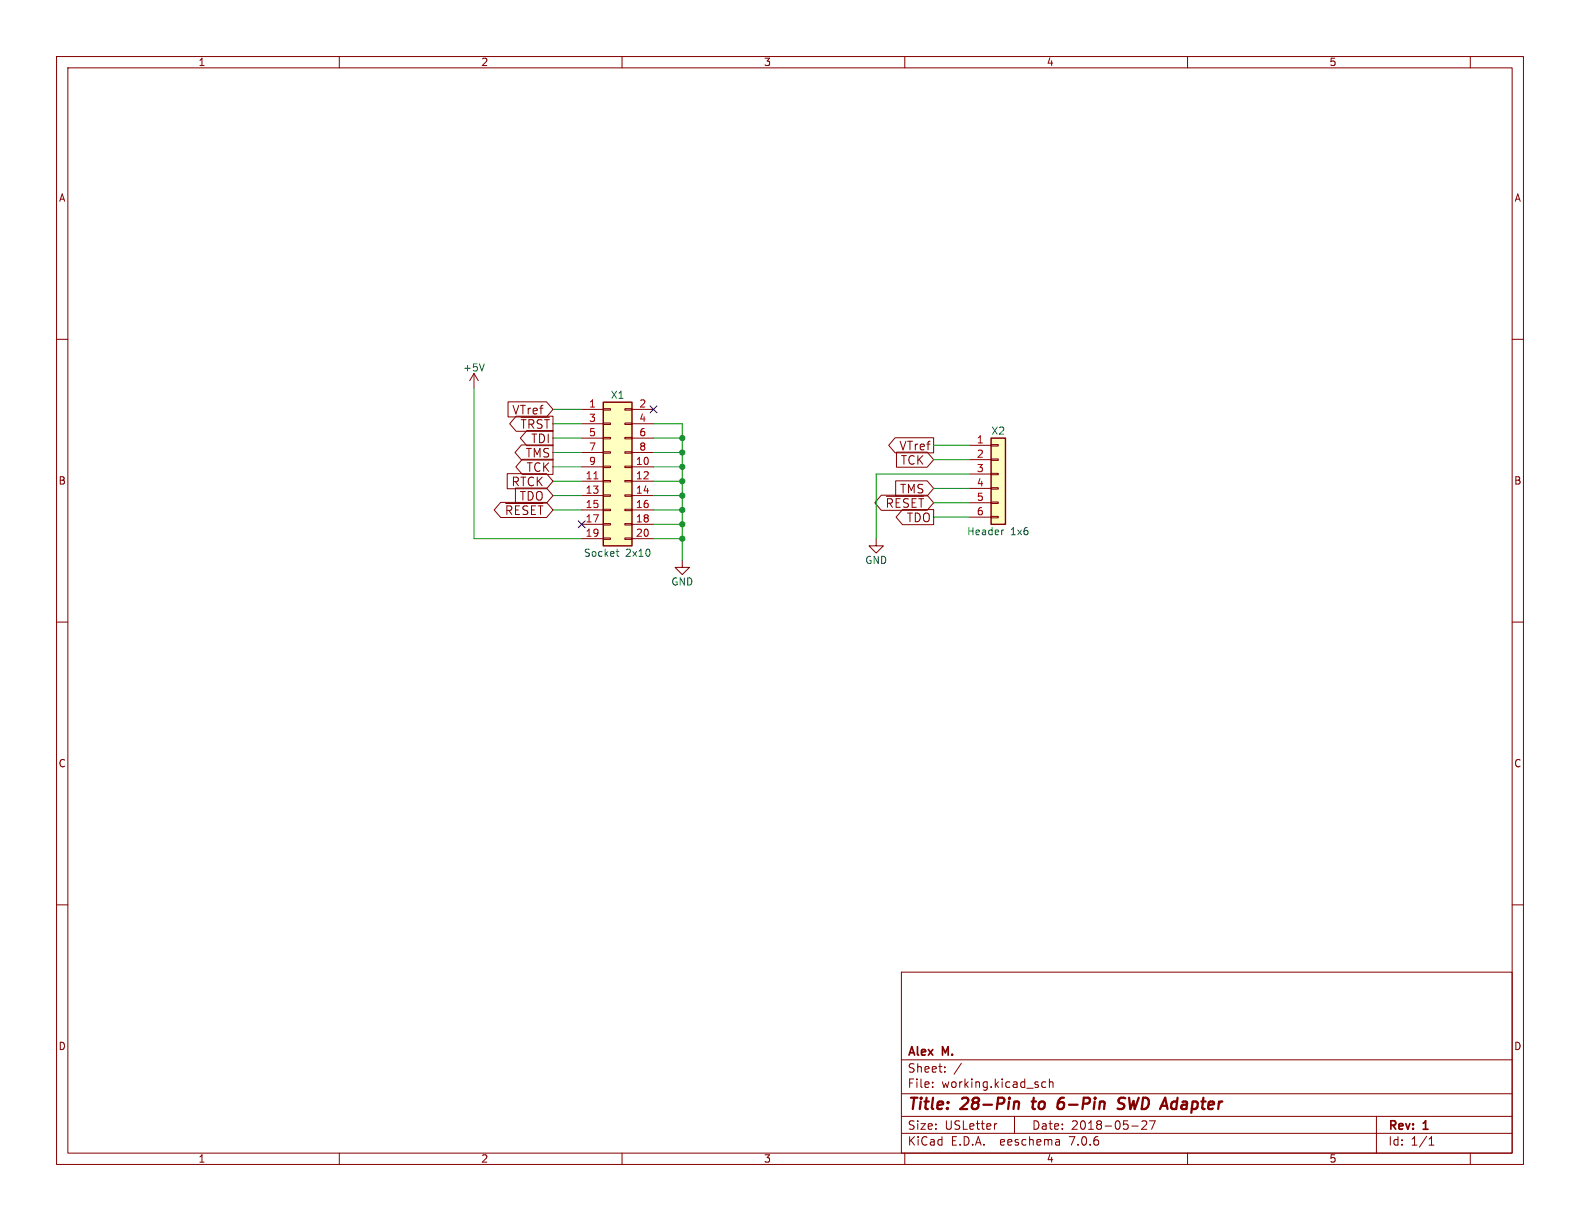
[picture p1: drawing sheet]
(kicad_sch (version 20230121) (generator eeschema)

 (paper "USLetter")

 (title_block
  (title "28-Pin to 6-Pin SWD Adapter")
  (date "2018-05-27")
  (rev "1")
  (company "Alex M."))

 (lib_symbols
  (symbol "Adapter_JTAG20PinTo6Pin-rescue:Conn_01x06-conn" (pin_names (offset 1.016) hide) (in_bom yes) (on_board yes)
   (property "Reference" "J" (at 0 7.62 0) (effects (font (size 1.27 1.27))))
   (property "Value" "conn:Conn_01x06" (at 0 -10.16 0) (effects (font (size 1.27 1.27))))
   (property "Footprint" "" (at 0 0 0) (effects (font (size 1.27 1.27)) hide))
   (property "Datasheet" "" (at 0 0 0) (effects (font (size 1.27 1.27)) hide))
   (symbol "Conn_01x06-conn_1_1"
    (rectangle (start -1.27 -7.493) (end 0 -7.747) (stroke (width 0.1524) (type solid)) (fill (type none)))
    (rectangle (start -1.27 -4.953) (end 0 -5.207) (stroke (width 0.1524) (type solid)) (fill (type none)))
    (rectangle (start -1.27 -2.413) (end 0 -2.667) (stroke (width 0.1524) (type solid)) (fill (type none)))
    (rectangle (start -1.27 0.127) (end 0 -0.127) (stroke (width 0.1524) (type solid)) (fill (type none)))
    (rectangle (start -1.27 2.667) (end 0 2.413) (stroke (width 0.1524) (type solid)) (fill (type none)))
    (rectangle (start -1.27 5.207) (end 0 4.953) (stroke (width 0.1524) (type solid)) (fill (type none)))
    (rectangle (start -1.27 6.35) (end 1.27 -8.89) (stroke (width 0.254) (type solid)) (fill (type background)))
    (pin passive line (at -5.08 5.08 0) (length 3.81) (name "Pin_1" (effects (font (size 1.27 1.27)))) (number "1" (effects (font (size 1.27 1.27)))))
    (pin passive line (at -5.08 2.54 0) (length 3.81) (name "Pin_2" (effects (font (size 1.27 1.27)))) (number "2" (effects (font (size 1.27 1.27)))))
    (pin passive line (at -5.08 0 0) (length 3.81) (name "Pin_3" (effects (font (size 1.27 1.27)))) (number "3" (effects (font (size 1.27 1.27)))))
    (pin passive line (at -5.08 -2.54 0) (length 3.81) (name "Pin_4" (effects (font (size 1.27 1.27)))) (number "4" (effects (font (size 1.27 1.27)))))
    (pin passive line (at -5.08 -5.08 0) (length 3.81) (name "Pin_5" (effects (font (size 1.27 1.27)))) (number "5" (effects (font (size 1.27 1.27)))))
    (pin passive line (at -5.08 -7.62 0) (length 3.81) (name "Pin_6" (effects (font (size 1.27 1.27)))) (number "6" (effects (font (size 1.27 1.27)))))))
  (symbol "Adapter_JTAG20PinTo6Pin-rescue:Conn_02x10_Odd_Even-conn" (pin_names (offset 1.016) hide) (in_bom yes) (on_board yes)
   (property "Reference" "J" (at 1.27 12.7 0) (effects (font (size 1.27 1.27))))
   (property "Value" "conn:Conn_02x10_Odd_Even" (at 1.27 -15.24 0) (effects (font (size 1.27 1.27))))
   (property "Footprint" "" (at 0 0 0) (effects (font (size 1.27 1.27)) hide))
   (property "Datasheet" "" (at 0 0 0) (effects (font (size 1.27 1.27)) hide))
   (symbol "Conn_02x10_Odd_Even-conn_1_1"
    (rectangle (start -1.27 -12.573) (end 0 -12.827) (stroke (width 0.1524) (type solid)) (fill (type none)))
    (rectangle (start -1.27 -10.033) (end 0 -10.287) (stroke (width 0.1524) (type solid)) (fill (type none)))
    (rectangle (start -1.27 -7.493) (end 0 -7.747) (stroke (width 0.1524) (type solid)) (fill (type none)))
    (rectangle (start -1.27 -4.953) (end 0 -5.207) (stroke (width 0.1524) (type solid)) (fill (type none)))
    (rectangle (start -1.27 -2.413) (end 0 -2.667) (stroke (width 0.1524) (type solid)) (fill (type none)))
    (rectangle (start -1.27 0.127) (end 0 -0.127) (stroke (width 0.1524) (type solid)) (fill (type none)))
    (rectangle (start -1.27 2.667) (end 0 2.413) (stroke (width 0.1524) (type solid)) (fill (type none)))
    (rectangle (start -1.27 5.207) (end 0 4.953) (stroke (width 0.1524) (type solid)) (fill (type none)))
    (rectangle (start -1.27 7.747) (end 0 7.493) (stroke (width 0.1524) (type solid)) (fill (type none)))
    (rectangle (start -1.27 10.287) (end 0 10.033) (stroke (width 0.1524) (type solid)) (fill (type none)))
    (rectangle (start -1.27 11.43) (end 3.81 -13.97) (stroke (width 0.254) (type solid)) (fill (type background)))
    (rectangle (start 3.81 -12.573) (end 2.54 -12.827) (stroke (width 0.1524) (type solid)) (fill (type none)))
    (rectangle (start 3.81 -10.033) (end 2.54 -10.287) (stroke (width 0.1524) (type solid)) (fill (type none)))
    (rectangle (start 3.81 -7.493) (end 2.54 -7.747) (stroke (width 0.1524) (type solid)) (fill (type none)))
    (rectangle (start 3.81 -4.953) (end 2.54 -5.207) (stroke (width 0.1524) (type solid)) (fill (type none)))
    (rectangle (start 3.81 -2.413) (end 2.54 -2.667) (stroke (width 0.1524) (type solid)) (fill (type none)))
    (rectangle (start 3.81 0.127) (end 2.54 -0.127) (stroke (width 0.1524) (type solid)) (fill (type none)))
    (rectangle (start 3.81 2.667) (end 2.54 2.413) (stroke (width 0.1524) (type solid)) (fill (type none)))
    (rectangle (start 3.81 5.207) (end 2.54 4.953) (stroke (width 0.1524) (type solid)) (fill (type none)))
    (rectangle (start 3.81 7.747) (end 2.54 7.493) (stroke (width 0.1524) (type solid)) (fill (type none)))
    (rectangle (start 3.81 10.287) (end 2.54 10.033) (stroke (width 0.1524) (type solid)) (fill (type none)))
    (pin passive line (at -5.08 10.16 0) (length 3.81) (name "Pin_1" (effects (font (size 1.27 1.27)))) (number "1" (effects (font (size 1.27 1.27)))))
    (pin passive line (at 7.62 0 180) (length 3.81) (name "Pin_10" (effects (font (size 1.27 1.27)))) (number "10" (effects (font (size 1.27 1.27)))))
    (pin passive line (at -5.08 -2.54 0) (length 3.81) (name "Pin_11" (effects (font (size 1.27 1.27)))) (number "11" (effects (font (size 1.27 1.27)))))
    (pin passive line (at 7.62 -2.54 180) (length 3.81) (name "Pin_12" (effects (font (size 1.27 1.27)))) (number "12" (effects (font (size 1.27 1.27)))))
    (pin passive line (at -5.08 -5.08 0) (length 3.81) (name "Pin_13" (effects (font (size 1.27 1.27)))) (number "13" (effects (font (size 1.27 1.27)))))
    (pin passive line (at 7.62 -5.08 180) (length 3.81) (name "Pin_14" (effects (font (size 1.27 1.27)))) (number "14" (effects (font (size 1.27 1.27)))))
    (pin passive line (at -5.08 -7.62 0) (length 3.81) (name "Pin_15" (effects (font (size 1.27 1.27)))) (number "15" (effects (font (size 1.27 1.27)))))
    (pin passive line (at 7.62 -7.62 180) (length 3.81) (name "Pin_16" (effects (font (size 1.27 1.27)))) (number "16" (effects (font (size 1.27 1.27)))))
    (pin passive line (at -5.08 -10.16 0) (length 3.81) (name "Pin_17" (effects (font (size 1.27 1.27)))) (number "17" (effects (font (size 1.27 1.27)))))
    (pin passive line (at 7.62 -10.16 180) (length 3.81) (name "Pin_18" (effects (font (size 1.27 1.27)))) (number "18" (effects (font (size 1.27 1.27)))))
    (pin passive line (at -5.08 -12.7 0) (length 3.81) (name "Pin_19" (effects (font (size 1.27 1.27)))) (number "19" (effects (font (size 1.27 1.27)))))
    (pin passive line (at 7.62 10.16 180) (length 3.81) (name "Pin_2" (effects (font (size 1.27 1.27)))) (number "2" (effects (font (size 1.27 1.27)))))
    (pin passive line (at 7.62 -12.7 180) (length 3.81) (name "Pin_20" (effects (font (size 1.27 1.27)))) (number "20" (effects (font (size 1.27 1.27)))))
    (pin passive line (at -5.08 7.62 0) (length 3.81) (name "Pin_3" (effects (font (size 1.27 1.27)))) (number "3" (effects (font (size 1.27 1.27)))))
    (pin passive line (at 7.62 7.62 180) (length 3.81) (name "Pin_4" (effects (font (size 1.27 1.27)))) (number "4" (effects (font (size 1.27 1.27)))))
    (pin passive line (at -5.08 5.08 0) (length 3.81) (name "Pin_5" (effects (font (size 1.27 1.27)))) (number "5" (effects (font (size 1.27 1.27)))))
    (pin passive line (at 7.62 5.08 180) (length 3.81) (name "Pin_6" (effects (font (size 1.27 1.27)))) (number "6" (effects (font (size 1.27 1.27)))))
    (pin passive line (at -5.08 2.54 0) (length 3.81) (name "Pin_7" (effects (font (size 1.27 1.27)))) (number "7" (effects (font (size 1.27 1.27)))))
    (pin passive line (at 7.62 2.54 180) (length 3.81) (name "Pin_8" (effects (font (size 1.27 1.27)))) (number "8" (effects (font (size 1.27 1.27)))))
    (pin passive line (at -5.08 0 0) (length 3.81) (name "Pin_9" (effects (font (size 1.27 1.27)))) (number "9" (effects (font (size 1.27 1.27)))))))
  (symbol "power:+5V" (power) (pin_names (offset 0)) (in_bom yes) (on_board yes)
   (property "Reference" "#PWR" (at 0 -3.81 0) (effects (font (size 1.27 1.27)) hide))
   (property "Value" "+5V" (at 0 3.556 0) (effects (font (size 1.27 1.27))))
   (property "Footprint" "" (at 0 0 0) (effects (font (size 1.27 1.27)) hide))
   (property "Datasheet" "" (at 0 0 0) (effects (font (size 1.27 1.27)) hide))
   (symbol "+5V_0_1"
    (polyline (pts (xy -0.762 1.27) (xy 0 2.54)) (stroke (width 0) (type default)) (fill (type none)))
    (polyline (pts (xy 0 0) (xy 0 2.54)) (stroke (width 0) (type default)) (fill (type none)))
    (polyline (pts (xy 0 2.54) (xy 0.762 1.27)) (stroke (width 0) (type default)) (fill (type none))))
   (symbol "+5V_1_1"
    (pin power_in line (at 0 0 90) (length 0) hide (name "+5V" (effects (font (size 1.27 1.27)))) (number "1" (effects (font (size 1.27 1.27)))))))
  (symbol "power:GND" (power) (pin_names (offset 0)) (in_bom yes) (on_board yes)
   (property "Reference" "#PWR" (at 0 -6.35 0) (effects (font (size 1.27 1.27)) hide))
   (property "Value" "GND" (at 0 -3.81 0) (effects (font (size 1.27 1.27))))
   (property "Footprint" "" (at 0 0 0) (effects (font (size 1.27 1.27)) hide))
   (property "Datasheet" "" (at 0 0 0) (effects (font (size 1.27 1.27)) hide))
   (symbol "GND_0_1"
    (polyline (pts (xy 0 0) (xy 0 -1.27) (xy 1.27 -1.27) (xy 0 -2.54) (xy -1.27 -1.27) (xy 0 -1.27)) (stroke (width 0) (type default)) (fill (type none))))
   (symbol "GND_1_1"
    (pin power_in line (at 0 0 270) (length 0) hide (name "GND" (effects (font (size 1.27 1.27)))) (number "1" (effects (font (size 1.27 1.27))))))))

 (junction (at 120.65 95.25) (diameter 0) (color 0 0 0 0))
 (junction (at 120.65 77.47) (diameter 0) (color 0 0 0 0))
 (junction (at 120.65 85.09) (diameter 0) (color 0 0 0 0))
 (junction (at 120.65 80.01) (diameter 0) (color 0 0 0 0))
 (junction (at 120.65 90.17) (diameter 0) (color 0 0 0 0))
 (junction (at 120.65 92.71) (diameter 0) (color 0 0 0 0))
 (junction (at 120.65 87.63) (diameter 0) (color 0 0 0 0))
 (junction (at 120.65 82.55) (diameter 0) (color 0 0 0 0))

 (no_connect (at 115.57 72.39))
 (no_connect (at 102.87 92.71))

 (wire (pts (xy 115.57 77.47) (xy 120.65 77.47)) (stroke (width 0) (type default)))
 (wire (pts (xy 120.65 80.01) (xy 120.65 82.55)) (stroke (width 0) (type default)))
 (wire (pts (xy 115.57 92.71) (xy 120.65 92.71)) (stroke (width 0) (type default)))
 (wire (pts (xy 120.65 85.09) (xy 120.65 87.63)) (stroke (width 0) (type default)))
 (wire (pts (xy 115.57 95.25) (xy 120.65 95.25)) (stroke (width 0) (type default)))
 (wire (pts (xy 97.79 72.39) (xy 102.87 72.39)) (stroke (width 0) (type default)))
 (wire (pts (xy 97.79 90.17) (xy 102.87 90.17)) (stroke (width 0) (type default)))
 (wire (pts (xy 115.57 90.17) (xy 120.65 90.17)) (stroke (width 0) (type default)))
 (wire (pts (xy 115.57 82.55) (xy 120.65 82.55)) (stroke (width 0) (type default)))
 (wire (pts (xy 120.65 92.71) (xy 120.65 95.25)) (stroke (width 0) (type default)))
 (wire (pts (xy 120.65 74.93) (xy 120.65 77.47)) (stroke (width 0) (type default)))
 (wire (pts (xy 120.65 90.17) (xy 120.65 92.71)) (stroke (width 0) (type default)))
 (wire (pts (xy 120.65 77.47) (xy 120.65 80.01)) (stroke (width 0) (type default)))
 (wire (pts (xy 102.87 95.25) (xy 83.82 95.25)) (stroke (width 0) (type default)))
 (wire (pts (xy 165.1 91.44) (xy 171.45 91.44)) (stroke (width 0) (type default)))
 (wire (pts (xy 171.45 83.82) (xy 154.94 83.82)) (stroke (width 0) (type default)))
 (wire (pts (xy 154.94 83.82) (xy 154.94 95.25)) (stroke (width 0) (type default)))
 (wire (pts (xy 97.79 77.47) (xy 102.87 77.47)) (stroke (width 0) (type default)))
 (wire (pts (xy 115.57 85.09) (xy 120.65 85.09)) (stroke (width 0) (type default)))
 (wire (pts (xy 97.79 74.93) (xy 102.87 74.93)) (stroke (width 0) (type default)))
 (wire (pts (xy 120.65 82.55) (xy 120.65 85.09)) (stroke (width 0) (type default)))
 (wire (pts (xy 83.82 95.25) (xy 83.82 68.58)) (stroke (width 0) (type default)))
 (wire (pts (xy 97.79 82.55) (xy 102.87 82.55)) (stroke (width 0) (type default)))
 (wire (pts (xy 115.57 80.01) (xy 120.65 80.01)) (stroke (width 0) (type default)))
 (wire (pts (xy 165.1 81.28) (xy 171.45 81.28)) (stroke (width 0) (type default)))
 (wire (pts (xy 97.79 85.09) (xy 102.87 85.09)) (stroke (width 0) (type default)))
 (wire (pts (xy 165.1 88.9) (xy 171.45 88.9)) (stroke (width 0) (type default)))
 (wire (pts (xy 115.57 87.63) (xy 120.65 87.63)) (stroke (width 0) (type default)))
 (wire (pts (xy 97.79 80.01) (xy 102.87 80.01)) (stroke (width 0) (type default)))
 (wire (pts (xy 165.1 78.74) (xy 171.45 78.74)) (stroke (width 0) (type default)))
 (wire (pts (xy 115.57 74.93) (xy 120.65 74.93)) (stroke (width 0) (type default)))
 (wire (pts (xy 120.65 87.63) (xy 120.65 90.17)) (stroke (width 0) (type default)))
 (wire (pts (xy 120.65 95.25) (xy 120.65 99.06)) (stroke (width 0) (type default)))
 (wire (pts (xy 165.1 86.36) (xy 171.45 86.36)) (stroke (width 0) (type default)))
 (wire (pts (xy 97.79 87.63) (xy 102.87 87.63)) (stroke (width 0) (type default)))

 (global_label "~{TRST}" (shape output) (at 97.79 74.93 180) (effects (font (size 1.524 1.524)) (justify right))
  (property "Intersheetrefs" "${INTERSHEET_REFS}" (at 97.79 74.93 0) (effects (font (size 1.27 1.27)) hide)))
 (global_label "TDO" (shape output) (at 165.1 91.44 180) (effects (font (size 1.524 1.524)) (justify right))
  (property "Intersheetrefs" "${INTERSHEET_REFS}" (at 165.1 91.44 0) (effects (font (size 1.27 1.27)) hide)))
 (global_label "RTCK" (shape input) (at 97.79 85.09 180) (effects (font (size 1.524 1.524)) (justify right))
  (property "Intersheetrefs" "${INTERSHEET_REFS}" (at 97.79 85.09 0) (effects (font (size 1.27 1.27)) hide)))
 (global_label "~{RESET}" (shape bidirectional) (at 165.1 88.9 180) (effects (font (size 1.524 1.524)) (justify right))
  (property "Intersheetrefs" "${INTERSHEET_REFS}" (at 165.1 88.9 0) (effects (font (size 1.27 1.27)) hide)))
 (global_label "TDO" (shape input) (at 97.79 87.63 180) (effects (font (size 1.524 1.524)) (justify right))
  (property "Intersheetrefs" "${INTERSHEET_REFS}" (at 97.79 87.63 0) (effects (font (size 1.27 1.27)) hide)))
 (global_label "TMS" (shape input) (at 165.1 86.36 180) (effects (font (size 1.524 1.524)) (justify right))
  (property "Intersheetrefs" "${INTERSHEET_REFS}" (at 165.1 86.36 0) (effects (font (size 1.27 1.27)) hide)))
 (global_label "VTref" (shape input) (at 97.79 72.39 180) (effects (font (size 1.524 1.524)) (justify right))
  (property "Intersheetrefs" "${INTERSHEET_REFS}" (at 97.79 72.39 0) (effects (font (size 1.27 1.27)) hide)))
 (global_label "TMS" (shape output) (at 97.79 80.01 180) (effects (font (size 1.524 1.524)) (justify right))
  (property "Intersheetrefs" "${INTERSHEET_REFS}" (at 97.79 80.01 0) (effects (font (size 1.27 1.27)) hide)))
 (global_label "~{RESET}" (shape bidirectional) (at 97.79 90.17 180) (effects (font (size 1.524 1.524)) (justify right))
  (property "Intersheetrefs" "${INTERSHEET_REFS}" (at 97.79 90.17 0) (effects (font (size 1.27 1.27)) hide)))
 (global_label "TDI" (shape output) (at 97.79 77.47 180) (effects (font (size 1.524 1.524)) (justify right))
  (property "Intersheetrefs" "${INTERSHEET_REFS}" (at 97.79 77.47 0) (effects (font (size 1.27 1.27)) hide)))
 (global_label "TCK" (shape input) (at 165.1 81.28 180) (effects (font (size 1.524 1.524)) (justify right))
  (property "Intersheetrefs" "${INTERSHEET_REFS}" (at 165.1 81.28 0) (effects (font (size 1.27 1.27)) hide)))
 (global_label "TCK" (shape output) (at 97.79 82.55 180) (effects (font (size 1.524 1.524)) (justify right))
  (property "Intersheetrefs" "${INTERSHEET_REFS}" (at 97.79 82.55 0) (effects (font (size 1.27 1.27)) hide)))
 (global_label "VTref" (shape output) (at 165.1 78.74 180) (effects (font (size 1.524 1.524)) (justify right))
  (property "Intersheetrefs" "${INTERSHEET_REFS}" (at 165.1 78.74 0) (effects (font (size 1.27 1.27)) hide)))

 (symbol (lib_id "Adapter_JTAG20PinTo6Pin-rescue:Conn_02x10_Odd_Even-conn") (at 107.95 82.55 0) (unit 1) (in_bom yes) (on_board yes) (dnp no)
  (property "Reference" "X1" (at 109.22 69.85 0) (effects (font (size 1.27 1.27))))
  (property "Value" "Socket 2x10" (at 109.22 97.79 0) (effects (font (size 1.27 1.27))))
  (property "Footprint" "Pin_Headers:Pin_Header_Straight_2x10_Pitch2.54mm" (at 107.95 82.55 0) (effects (font (size 1.27 1.27)) hide))
  (property "Datasheet" "" (at 107.95 82.55 0) (effects (font (size 1.27 1.27)) hide)) (pin "1") (pin "10") (pin "11") (pin "12") (pin "13") (pin "14") (pin "15") (pin "16") (pin "17") (pin "18") (pin "19") (pin "2") (pin "20") (pin "3") (pin "4") (pin "5") (pin "6") (pin "7") (pin "8") (pin "9"))

 (symbol (lib_id "power:+5V") (at 83.82 68.58 0) (unit 1) (in_bom yes) (on_board yes) (dnp no)
  (property "Reference" "#PWR1" (at 83.82 72.39 0) (effects (font (size 1.27 1.27)) hide))
  (property "Value" "+5V" (at 83.82 65.024 0) (effects (font (size 1.27 1.27))))
  (property "Footprint" "" (at 83.82 68.58 0) (effects (font (size 1.27 1.27)) hide))
  (property "Datasheet" "" (at 83.82 68.58 0) (effects (font (size 1.27 1.27)) hide)) (pin "1"))

 (symbol (lib_id "power:GND") (at 120.65 99.06 0) (unit 1) (in_bom yes) (on_board yes) (dnp no)
  (property "Reference" "#PWR2" (at 120.65 105.41 0) (effects (font (size 1.27 1.27)) hide))
  (property "Value" "GND" (at 120.65 102.87 0) (effects (font (size 1.27 1.27))))
  (property "Footprint" "" (at 120.65 99.06 0) (effects (font (size 1.27 1.27)) hide))
  (property "Datasheet" "" (at 120.65 99.06 0) (effects (font (size 1.27 1.27)) hide)) (pin "1"))

 (symbol (lib_id "Adapter_JTAG20PinTo6Pin-rescue:Conn_01x06-conn") (at 176.53 83.82 0) (unit 1) (in_bom yes) (on_board yes) (dnp no)
  (property "Reference" "X2" (at 176.53 76.2 0) (effects (font (size 1.27 1.27))))
  (property "Value" "Header 1x6" (at 176.53 93.98 0) (effects (font (size 1.27 1.27))))
  (property "Footprint" "Pin_Headers:Pin_Header_Straight_1x06_Pitch2.54mm" (at 176.53 83.82 0) (effects (font (size 1.27 1.27)) hide))
  (property "Datasheet" "" (at 176.53 83.82 0) (effects (font (size 1.27 1.27)) hide)) (pin "1") (pin "2") (pin "3") (pin "4") (pin "5") (pin "6"))

 (symbol (lib_id "power:GND") (at 154.94 95.25 0) (unit 1) (in_bom yes) (on_board yes) (dnp no)
  (property "Reference" "#PWR3" (at 154.94 101.6 0) (effects (font (size 1.27 1.27)) hide))
  (property "Value" "GND" (at 154.94 99.06 0) (effects (font (size 1.27 1.27))))
  (property "Footprint" "" (at 154.94 95.25 0) (effects (font (size 1.27 1.27)) hide))
  (property "Datasheet" "" (at 154.94 95.25 0) (effects (font (size 1.27 1.27)) hide)) (pin "1"))

 (sheet_instances (path "" (page "1"))))
